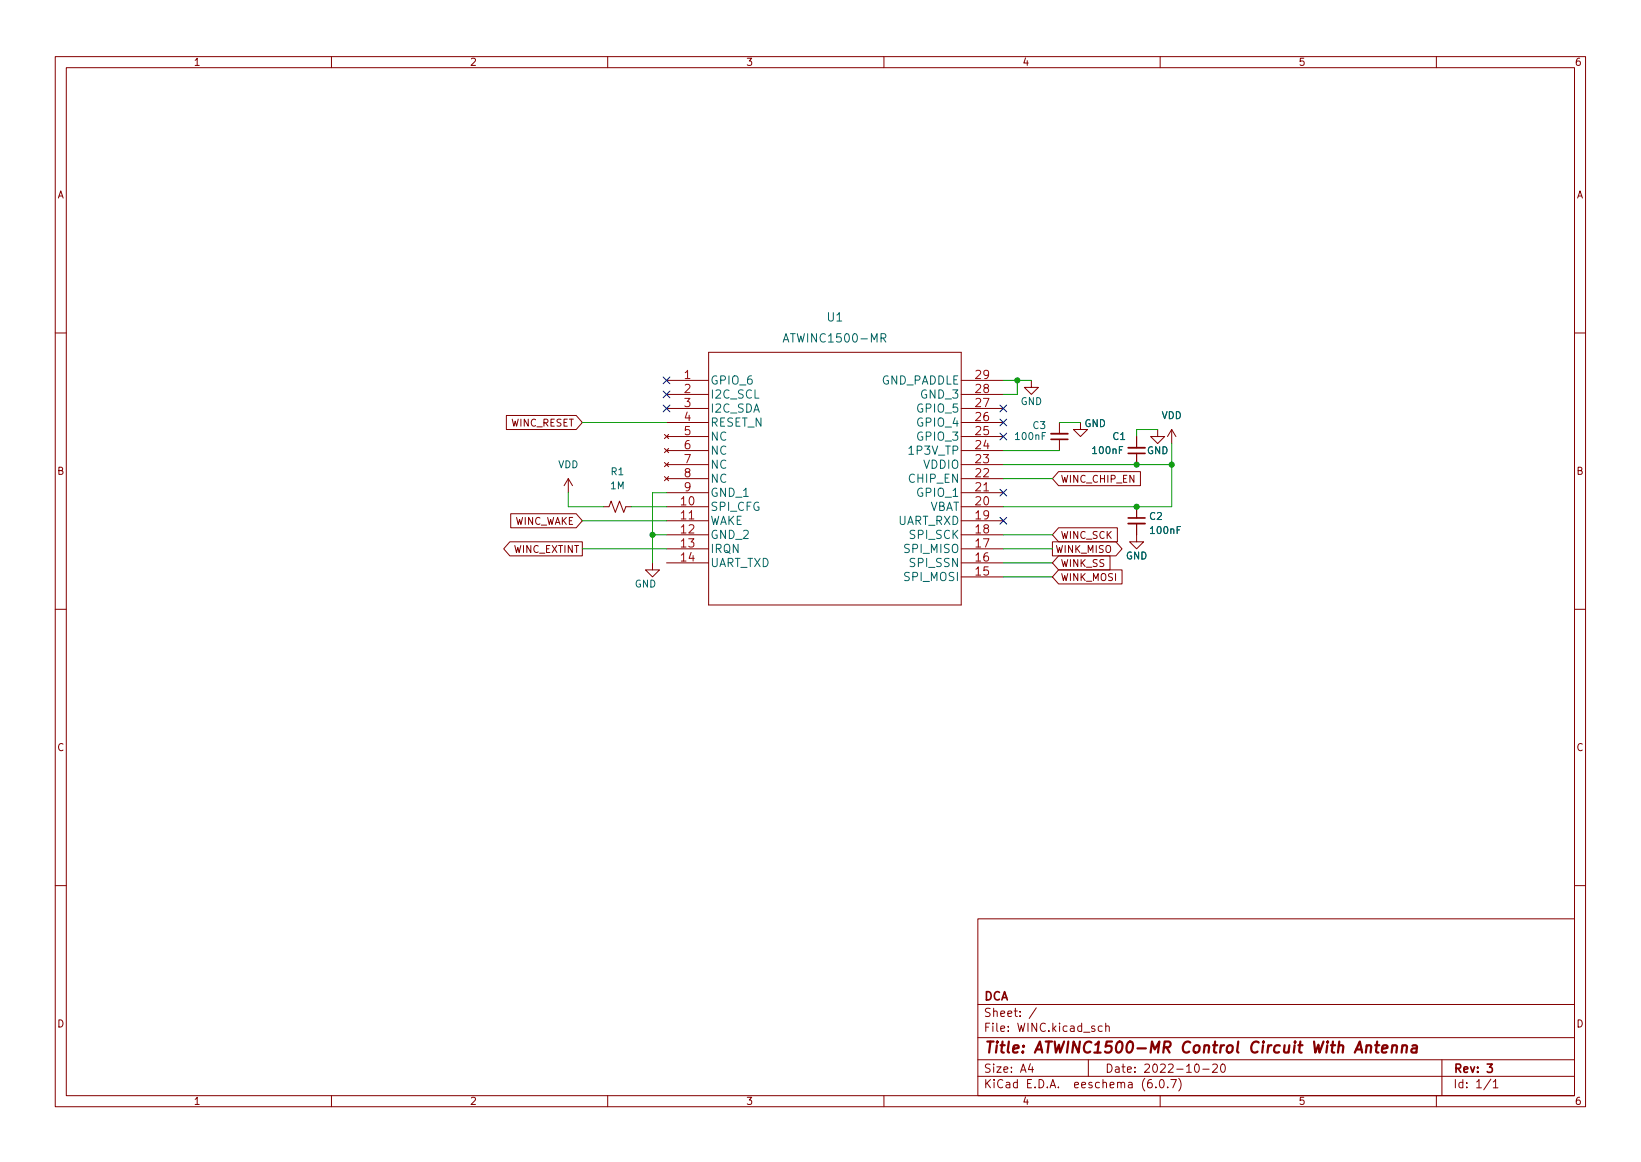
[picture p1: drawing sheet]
<svg xmlns="http://www.w3.org/2000/svg" width="297mm" height="210mm" viewBox="0 0 297 210" stroke-linecap="round" stroke-linejoin="round" font-family="sans-serif">
<g fill="none" stroke="#840000" stroke-width=".18">
<path d="M10 10.2h277v190.1h-277zM12 12.2h273v186.1h-273zM60 10.2v2M110 10.2v2M160 10.2v2M210 10.2v2M260 10.2v2M10 60.2h2M91.7 75.2h12.6l1.1 1.2-1.1 1.3h-12.6zM120.3 78.6l.7 .8M120.6 68.8h7.7M120.6 71.4h7.7"/>
<path d="M120.6 79h7.7M120.6 76.4h7.7M120.6 73.9h7.7M121 78.6l-.7 .8M128.3 63.7h45.7v45.8h-45.7zM174 68.8h7.6M174 71.4h7.6M174 79h7.6M174 76.4h7.6M174 73.9h7.6M186.7 68.8v1.3h1.3l-1.3 1.3-1.3-1.3h1.3M191.8 76.4v2.1"/>
<path d="M191.8 79.5v2M195.6 76.4v1.3h1.2l-1.2 1.3-1.3-1.3h1.3M205.7 79v2M209.5 77.7v1.3h1.3l-1.3 1.3-1.2-1.3h1.2M212.1 77.7l-.8 1.3M212.1 77.7v2.6M212.1 77.7l.8 1.3M285 60.2h2M92.3 98h13.1v2.6h-13.1l-1.1-1.3zM92.4 93h11.9l1.1 1.2-1.1 1.3h-11.9zM102.9 86.6l-.8 1.3M102.9 86.6v2.5"/>
<path d="M102.9 86.6l.7 1.3M109.2 91.7h1l.4-1 .8 2 .7-2 .8 2 .4-1h1M120.3 81.1l.7 .8M120.3 83.7l.7 .7M120.3 86.2l.7 .8M120.6 91.7h7.7M120.6 94.2h7.7M120.6 96.8h7.7M120.6 99.3h7.7M120.6 89.1h7.7M120.6 86.6h7.7M120.6 84.1h7.7"/>
<path d="M120.6 81.5h7.7M121 81.1l-.7 .8M121 83.7l-.7 .7M121 86.2l-.7 .8M174 91.7h7.6M174 94.2h7.6M174 96.8h7.6M174 99.3h7.6M174 89.1h7.6M174 86.6h7.6M174 84.1h7.6M174 81.5h7.6"/>
<path d="M190.5 98h11.5l1.1 1.3-1.1 1.3h-11.5zM191.6 95.5h10.7v2.5h-10.7l-1.1-1.2zM191.6 85.3h14.8v2.6h-14.8l-1.1-1.3zM205.7 94.7v3.3h1.3l-1.3 1.3-1.2-1.3h1.2M205.7 82v2.1M205.7 91.7v2M10 110.2h2M118.1 101.8v1.3h1.3l-1.3 1.3-1.3-1.3h1.3M120.6 101.8h7.7M174 101.8h7.6M174 104.4h7.6M191.6 103.1h11.5v2.6h-11.5l-1.1-1.3z"/>
<path d="M191.6 100.6h9.3v2.5h-9.3l-1.1-1.3zM285 110.2h2M10 160.2h2M177 166.3h108v32h-108zM285 160.2h2M60 198.3v2M110 198.3v2M160 198.3v2M177 194.8h108M177 191.8h108M177 187.8h108M177 181.8h108"/>
<path d="M186.5 192.5l-.4 1h1M186.9 193v1M187.6 182.4l-1.3 1.9M197 191.8v3M199.5 185.7l-.4-.1-.3 .3v.4l.1 .3h.6M200.1 185.8l.3-.2 .3 .1 .1 .9M200.1 185.1v1.5M208.4 195.3a.59 .59 0 0 0-.7 .7v.5l.2 .3h.4l.2-.1 .1-.5-.2-.2-.4-.1-.3 .3M209.2 196.7v.1M210 198.3v2M210.1 195.4l.1-.1a.8 .8 0 0 1 .5 .8 .8 .8 0 0 1-.5 .7 1 1 0 0 1-.1-1.4zM211.4 196.7v.1"/>
<path d="M211.9 195.3h1l-.6 1.5M213.4 195.1a1.72 1.72 0 0 1 0 2.3M216.4 192.6l.2-.1a.8 .8 0 0 1 .5 .8 .8 .8 0 0 1-.5 .7 1 1 0 0 1-.2-1.4zM217.7 193.5h1.2M219.5 192.7l.6-.2 .2 .2 .1 .3-1 1h1M221.1 192.7l.2-.2a.8 .8 0 0 1 .5 .8 .8 .8 0 0 1-.5 .7l-.2-.1-.2-.4zM260 198.3v2M261 191.8v6.5M269.9 195.3l-1.3 1.9M270.3 195.8l.4-.5v1.5M270.3 196.8h.9"/>
</g>
<path d="M190.2 79.5h3.1M204.2 93.7h3.1M204.2 82h3.1M269.2 192.5h.9l-.5 .6 .5 .1v.7l-.3 .1h-.4l-.2-.1" fill="none" stroke="#840000" stroke-width=".3"/>
<path d="M247.4 189.3a.49 .49 0 0 1 .8 .1l-.1 1.1M248.9 189.1h.8M249.3 188.5l-.2 1.7v.2l.4 .1M250.2 189.8l.9-.2v-.4l-.6-.1-.3 .3v1l.2 .1 .6-.1M252 189.3a.49 .49 0 0 1 .9 .1l-.1 1.1M252.1 189.1l-.2 1.4M253.8 189.3a.49 .49 0 0 1 .9 .1l-.1 1.1M253.9 189.1l-.2 1.4M255.7 189.2l.2-.1 .5 .1v1.3M256.5 189.6l-.7 .1a.4 .4 0 0 0-.3 .3 .4 .4 0 0 0 .2 .5l.7-.1" fill="none" stroke="#840000" stroke-width=".4"/>
<path d="M190.2 78.5h3.1M204.2 94.7h3.1M204.2 81h3.1" fill="none" stroke="#840000" stroke-width=".33"/>
<path d="M141.8 61.9l.5-1.5 .5 1.5M159.5 61.2l.7-.1 .1-.2v-.4l-.2-.1h-.6v1.5M159.8 61.2l.5 .7" fill="none" stroke="#006464" stroke-width=".18"/>
<g fill="none" stroke="#009600" stroke-width=".18">
<path d="M105.4 76.4h15.2M181.6 68.8h5.1M184.1 68.8v2.6h-2.5M191.8 76.4h3.8M209.5 77.7h-3.8v1.3M102.9 89.1v2.6h6.3M105.4 99.3h15.2M105.4 94.2h15.2M114.3 91.7h6.3M118.1 96.8h2.5M120.6 89.1h-2.5v12.7M181.6 96.8h8.9"/>
<path d="M181.6 99.3h8.9M181.6 86.6h8.9M181.6 81.5h10.2M181.6 84.1h30.5M212.1 80.3v11.4h-30.5M181.6 101.8h8.9M181.6 104.4h8.9"/>
</g>
<g fill="none" stroke="#000084" stroke-width=".18">
<path d="M120 68.2l1.3 1.2M120 73.3l1.3 1.2M120 70.8l1.3 1.2M121.3 68.2l-1.3 1.2M121.3 73.3l-1.3 1.2M121.3 70.8l-1.3 1.2M181 75.8l1.2 1.3M181 73.3l1.2 1.2M181 78.4l1.2 1.2M182.2 75.8l-1.2 1.3M182.2 73.3l-1.2 1.2M182.2 78.4l-1.2 1.2"/>
<path d="M181 88.5l1.2 1.3M181 93.6l1.2 1.2M182.2 88.5l-1.2 1.3M182.2 93.6l-1.2 1.2"/>
</g>
<g fill="#009600" stroke="#009600" stroke-width=".18">
<circle cx="118.1" cy="96.8" r=".46"/>
<circle cx="184.1" cy="68.8" r=".46"/>
<circle cx="205.7" cy="91.7" r=".46"/>
<circle cx="212.1" cy="84.1" r=".46"/>
<circle cx="205.7" cy="84.1" r=".46"/>
</g>
<text font-size="2.8" fill="#840000" x="178" y="190.6">Title: ATWINC1500-MR Control Circuit With Antenna</text>
<g font-size="2.1" fill="#006464">
<text x="149.8" y="58.2">U1</text>
<text x="142.5" y="62">ATWINC1500-MR</text>
<text x="128.5" y="69.6">GPIO_6</text>
<text x="159.4" y="69.6">GND_PADDLE</text>
<text x="128.5" y="72.1">I2C_SCL</text>
<text x="128.5" y="74.7">I2C_SDA</text>
<text x="128.5" y="77.2">RESET_N</text>
<text x="166.2" y="77.2">GPIO_4</text>
<text x="166.2" y="74.7">GPIO_5</text>
<text x="166.8" y="72.1">GND_3</text>
<text x="128.5" y="79.7">NC</text>
<text x="128.5" y="82.3">NC</text>
<text x="164.8" y="82.3">1P3V_TP</text>
<text x="166.2" y="79.7">GPIO_3</text>
<text x="128.5" y="84.8">NC</text>
<text x="128.5" y="87.4">NC</text>
<text x="128.5" y="89.9">GND_1</text>
<text x="164.7" y="87.4">CHIP_EN</text>
<text x="166.2" y="89.9">GPIO_1</text>
<text x="167.1" y="84.8">VDDIO</text>
<text x="128.5" y="92.4">SPI_CFG</text>
<text x="128.5" y="95">WAKE</text>
<text x="162.4" y="95">UART_RXD</text>
<text x="168.1" y="92.4">VBAT</text>
<text x="128.5" y="97.5">GND_2</text>
<text x="128.5" y="100.1">IRQN</text>
<text x="163.9" y="100.1">SPI_MISO</text>
<text x="164.8" y="97.5">SPI_SCK</text>
<text x="128.5" y="102.6">UART_TXD</text>
<text x="163.9" y="105.1">SPI_MOSI</text>
<text x="164.9" y="102.6">SPI_SSN</text>
</g>
<g font-size="2.1" fill="#a90000">
<text x="123.9" y="68.6">1</text>
<text x="123.9" y="71.1">2</text>
<text x="176.6" y="71.1">28</text>
<text x="176.6" y="68.6">29</text>
<text x="123.9" y="73.7">3</text>
<text x="123.9" y="76.2">4</text>
<text x="176.6" y="76.2">26</text>
<text x="176.6" y="73.7">27</text>
<text x="123.9" y="78.7">5</text>
<text x="123.9" y="81.3">6</text>
<text x="123.9" y="83.8">7</text>
<text x="176.6" y="83.8">23</text>
<text x="176.6" y="81.3">24</text>
<text x="176.6" y="78.7">25</text>
<text x="123.9" y="86.4">8</text>
<text x="123.9" y="88.9">9</text>
<text x="176.6" y="88.9">21</text>
<text x="176.6" y="86.4">22</text>
<text x="123.3" y="91.4">10</text>
<text x="123.3" y="94">11</text>
<text x="176.6" y="94">19</text>
<text x="176.6" y="91.4">20</text>
<text x="123.3" y="96.5">12</text>
<text x="123.3" y="99.1">13</text>
<text x="123.3" y="101.6">14</text>
<text x="176.6" y="101.6">16</text>
<text x="176.6" y="99.1">17</text>
<text x="176.6" y="96.5">18</text>
<text x="176.6" y="104.1">15</text>
</g>
<g font-size="2.1" fill="#840000">
<text x="178" y="184">Sheet: /</text>
<text x="178" y="181">DCA</text>
<text x="178" y="186.7">File: WINC.kicad_sch</text>
<text x="178" y="196.9">KiCad E.D.A. eeschema (6.0.7)</text>
<text x="178" y="194.1">Size: A4</text>
<text x="200" y="194.1">Date: 2022-10-20</text>
<text x="263" y="194.1">Rev: 3</text>
<text x="263" y="196.9">Id: 1/1</text>
</g>
<g font-size="1.8" fill="#840000">
<text x="35" y="11.9">1</text>
<text x="85" y="11.9">2</text>
<text x="135" y="11.9">3</text>
<text x="185" y="11.9">4</text>
<text x="235" y="11.9">5</text>
<text x="285" y="11.9">6</text>
<text x="10.3" y="35.9">A</text>
<text x="285.3" y="35.9">A</text>
<text x="92.4" y="77.2">WINC_RESET</text>
<text x="10.3" y="85.9">B</text>
<text x="191.9" y="87.3">WINC_CHIP_EN</text>
<text x="285.3" y="85.9">B</text>
<text x="92.9" y="95">WINC_WAKE</text>
<text x="92.9" y="100">WINC_EXTINT</text>
<text x="191" y="100">WINK_MISO</text>
<text x="191.9" y="97.5">WINC_SCK</text>
<text x="191.9" y="105.1">WINK_MOSI</text>
<text x="191.9" y="102.6">WINK_SS</text>
<text x="10.3" y="135.9">C</text>
<text x="285.3" y="135.9">C</text>
<text x="10.3" y="185.9">D</text>
<text x="285.3" y="185.9">D</text>
<text x="35" y="199.9">1</text>
<text x="85" y="199.9">2</text>
<text x="135" y="199.9">3</text>
<text x="185" y="199.9">4</text>
<text x="235" y="199.9">5</text>
<text x="285" y="199.9">6</text>
</g>
<g font-size="1.8" fill="#006464">
<text x="184.7" y="73.3">GND</text>
<text x="187" y="77.6">C3</text>
<text x="196.3" y="77.3">GND</text>
<text x="210.2" y="75.8">VDD</text>
<text x="183.9" y="79.6">100nF</text>
<text x="197.9" y="82.1">100nF</text>
<text x="201.5" y="79.6">C1</text>
<text x="207.6" y="82.2">GND</text>
<text x="101" y="84.7">VDD</text>
<text x="110.5" y="88.5">1M</text>
<text x="110.6" y="86">R1</text>
<text x="208.1" y="94.1">C2</text>
<text x="203.8" y="101.2">GND</text>
<text x="208.4" y="96.6">100nF</text>
<text x="114.9" y="106.3">GND</text>
</g>
</svg>
